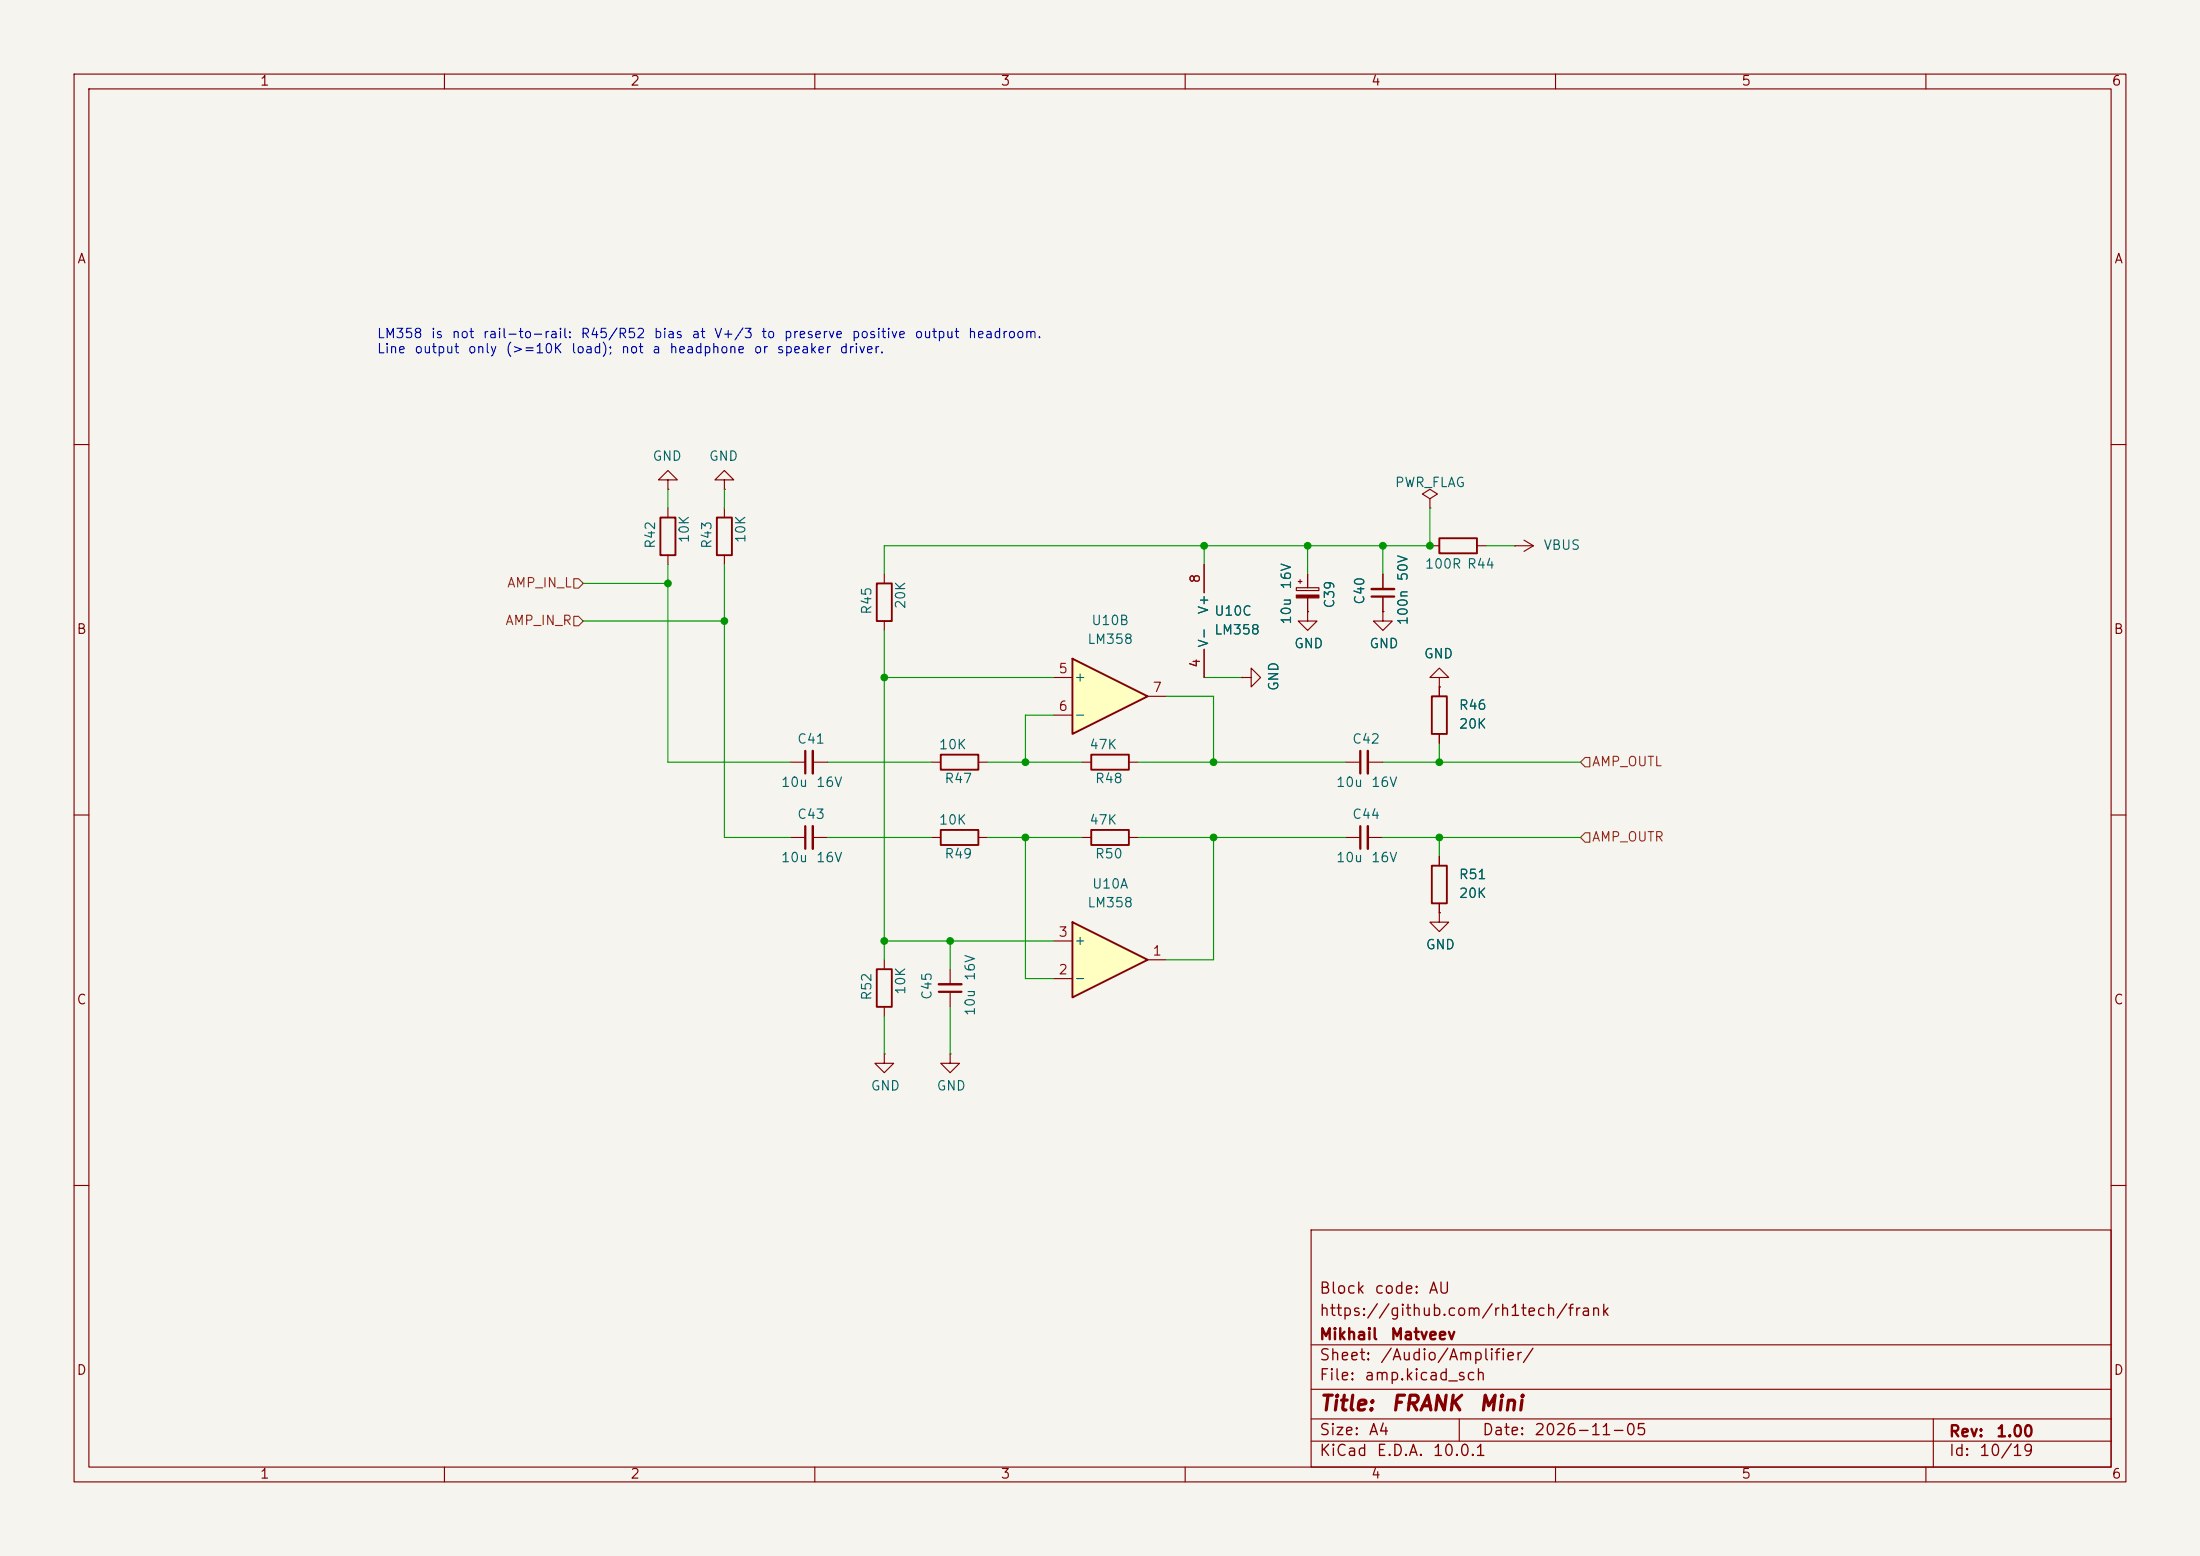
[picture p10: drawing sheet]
<svg xmlns="http://www.w3.org/2000/svg" width="297mm" height="210mm" viewBox="0 0 297 210" stroke-linecap="round" stroke-linejoin="round" font-family="sans-serif">
<path d="M0 0h297v210h-297z" fill="#f5f4ef" stroke="#f5f4ef" stroke-width=".14"/>
<g fill="none" stroke="#840000" stroke-width=".15">
<path d="M10 10h277v190h-277zM12 12h273v186h-273zM60 10v2M110 10v2M160 10v2M210 10v2M260 10v2M10 60h2M119.4 77.5v1.2M285 60h2M119.4 83.8v1.3M194.3 92.7v1.3"/>
<path d="M194.3 99.1v1.2M10 110h2M285 110h2M128.3 142.2v1.3h1.2l-1.2 1.3-1.3-1.3h1.3M128.3 142.2h.1M10 160h2M177 166h108v32h-108zM285 160h2M60 198v2M110 198v2M160 198v2M177 194.5h108"/>
<path d="M177 191.5h108M177 187.5h108M177 181.5h108M197 191.5v3M210 198v2M260 198v2M261 191.5v6.5"/>
</g>
<path d="M118.4 78.7h2v5.1h-2zM193.3 94h2v5.1h-2z" fill="none" stroke="#840000" stroke-width=".25"/>
<path d="M144.8 88.9l10.1 5.1-10.1 5.1z" fill="#ffffc2"/>
<path d="M89.2 69.9h2v5h-2zM96.8 69.9h2v5h-2zM144.8 88.9l10.1 5.1-10.1 5.1z" fill="none" stroke="#840000" stroke-width=".25"/>
<path d="M90.2 64.8h1.2l-1.2-1.3-1.3 1.3h1.3v1.2M90.2 66h.1M90.2 68.6v1.3M90.2 74.9v1.3M97.8 64.8h1.3l-1.3-1.3-1.3 1.3h1.3v1.2M97.8 66h.1M97.8 68.6v1.3M97.8 74.9v1.3M142.2 91.4h2.6M142.2 96.5h2.6M154.9 94h2.6" fill="none" stroke="#840000" stroke-width=".15"/>
<path d="M144.8 124.5l10.1 5-10.1 5.1z" fill="#ffffc2"/>
<path d="M194.3 72.6h5.1v2.1h-5.1zM127 112h5.1v2h-5.1zM127 101.9h5.1v2h-5.1zM147.3 112h5.1v2h-5.1zM147.3 101.9h5.1v2h-5.1zM193.3 116.8h2v5.1h-2zM118.4 130.8h2v5.1h-2zM144.8 124.5l10.1 5-10.1 5.1z" fill="none" stroke="#840000" stroke-width=".25"/>
<g fill="none" stroke="#840000" stroke-width=".15">
<path d="M162.6 76.2v3.8M175 79.3h3.1v.4h-3.1zM175.3 78.5h.5M175.5 78.2v.5M176.5 77.5v1.8M186.7 77.5v2M193 67.3l1.1-.6-1.1-.7-1 .7 1 .6v1.3M193 68.6h.1M193 73.7h1.3M199.4 73.7h1.3M204.5 73.7h.1M204.5 73.7h2.5"/>
<path d="M205.7 72.9l1.3 .8M207 73.7l-1.3 .7M162.6 87.6v3.8M167.6 91.4h1.3v-1.2l1.3 1.2-1.3 1.3v-1.3M167.6 91.4h.1M176.5 82.6v1.2h1.3l-1.3 1.3-1.2-1.3h1.2M176.5 82.6h.1M176.5 80.7v1.9M186.7 82.6v1.2h1.3l-1.3 1.3-1.3-1.3h1.3M186.7 82.6h.1M186.7 80.5v2.1M194.3 91.4h1.3l-1.3-1.2-1.3 1.2h1.3v1.3"/>
<path d="M194.3 92.7h.1M194.3 92.7v1.3M194.3 99.1v1.2M106.7 113h2M106.7 102.9h2M109.7 113h2.1M109.7 102.9h2.1M125.7 113h1.3M125.7 102.9h1.3M132.1 113h1.2M132.1 102.9h1.2M146 113h1.3"/>
<path d="M146 102.9h1.3M152.4 113h1.3M152.4 102.9h1.3M181.6 113h2M181.6 102.9h2M184.7 113h2M184.7 102.9h2M194.3 115.6v1.2M119.4 129.5v1.3M119.4 135.9v1.3M128.3 130.8v2M128.3 133.9v2"/>
<path d="M142.2 132.1h2.6M142.2 127h2.6M154.9 129.5h2.6M194.3 123.2v1.3h1.3l-1.3 1.2-1.3-1.2h1.3M194.3 123.2h.1M194.3 121.9v1.3M119.4 142.2v1.3h1.2l-1.2 1.3-1.3-1.3h1.3M119.4 142.2h.1"/>
</g>
<path d="M185.2 80.5h3M108.7 101.3v3.1M108.7 111.5v3.1M183.6 101.3v3.1M183.6 111.5v3.1M126.7 133.9h3.1" fill="none" stroke="#840000" stroke-width=".3"/>
<path d="M185.2 79.5h3M109.7 101.3v3.1M109.7 111.5v3.1M184.7 101.3v3.1M184.7 111.5v3.1M126.7 132.8h3.1" fill="none" stroke="#840000" stroke-width=".33"/>
<path d="M175 80.3h3.1v.4h-3.1z" fill="#840000" stroke="#840000" stroke-width=".15"/>
<path d="M77.5 78.1h.6l.6 .6-.6 .7h-.6zM77.5 83.2h.6l.6 .6-.6 .7h-.6zM214 112.4h.6v1.3h-.6l-.6-.7zM214 102.2h.6v1.3h-.6l-.6-.6z" fill="none" stroke="#725600" stroke-width=".15"/>
<g fill="none" stroke="#009600" stroke-width=".15">
<path d="M78.7 78.7h11.5M90.2 66v2.6M90.2 76.2v26.7h16.5M97.8 76.2v36.8h8.9M97.8 66v2.6M162.6 73.7v2.5M176.5 73.7v3.8M186.7 73.7v3.8M193 68.6v5.1h-73.6v3.8M200.7 73.7h3.8M78.7 83.8h19.1M119.4 91.4h22.8"/>
<path d="M119.4 85.1v44.4M142.2 96.5h-3.8v6.4M157.5 94h6.3v8.9M162.6 91.4h5M111.8 113h13.9M111.8 102.9h13.9M133.3 113h12.7M133.3 102.9h12.7M138.4 113v19.1h3.8M153.7 113h27.9M153.7 102.9h27.9M163.8 113v16.5h-6.3"/>
<path d="M186.7 113h26.7M186.7 102.9h26.7M194.3 100.3v2.6M194.3 113v2.6M119.4 127h22.8M119.4 137.2v5M128.3 127v3.8M128.3 135.9v6.3"/>
</g>
<g fill="#009600" stroke="#009600" stroke-width=".14">
<circle cx="119.4" cy="91.4" r=".46"/>
<circle cx="97.8" cy="83.8" r=".46"/>
<circle cx="90.2" cy="78.7" r=".46"/>
<circle cx="163.8" cy="102.9" r=".46"/>
<circle cx="163.8" cy="113" r=".46"/>
<circle cx="194.3" cy="113" r=".46"/>
<circle cx="194.3" cy="102.9" r=".46"/>
<circle cx="162.6" cy="73.7" r=".46"/>
<circle cx="193" cy="73.7" r=".46"/>
<circle cx="176.5" cy="73.7" r=".46"/>
<circle cx="186.7" cy="73.7" r=".46"/>
<circle cx="119.4" cy="127" r=".46"/>
<circle cx="138.4" cy="102.9" r=".46"/>
<circle cx="138.4" cy="113" r=".46"/>
<circle cx="128.3" cy="127" r=".46"/>
</g>
<g font-size="2" fill="#840000">
<text x="178" y="190.9">Title:</text>
<text x="187.7" y="190.9">FRANK</text>
<text x="199.5" y="190.9">Mini</text>
</g>
<g font-size="1.5" fill="#840000">
<text x="178" y="178">https://github.com/rh1tech/frank</text>
<text x="178" y="175">Block</text>
<text x="185.4" y="175">code:</text>
<text x="192.7" y="175">AU</text>
<text x="178" y="184">Sheet:</text>
<text x="178" y="181.2">Mikhail</text>
<text x="186.2" y="184">/Audio/Amplifier/</text>
<text x="187.6" y="181.2">Matveev</text>
<text x="178" y="186.7">File:</text>
<text x="184.1" y="186.7">amp.kicad_sch</text>
<text x="178" y="196.9">KiCad</text>
<text x="178" y="194.1">Size:</text>
<text x="184.7" y="194.1">A4</text>
<text x="185.7" y="196.9">E.D.A.</text>
<text x="193.3" y="196.9">10.0.1</text>
<text x="200" y="194.1">Date:</text>
<text x="207" y="194.1">2026-11-05</text>
<text x="263" y="194.3">Rev:</text>
<text x="263" y="196.9">Id:</text>
<text x="267.1" y="196.9">10/19</text>
<text x="269.4" y="194.3">1.00</text>
</g>
<g font-size="1.3" fill="#840000">
<text x="35" y="11.9">1</text>
<text x="85" y="11.9">2</text>
<text x="135" y="11.9">3</text>
<text x="185" y="11.9">4</text>
<text x="235" y="11.9">5</text>
<text x="285" y="11.9">6</text>
<text x="10.3" y="35.9">A</text>
<text x="285.3" y="35.9">A</text>
<text x="10.3" y="85.9">B</text>
<text x="285.3" y="85.9">B</text>
<text x="10.3" y="135.9">C</text>
<text x="285.3" y="135.9">C</text>
<text x="10.3" y="185.9">D</text>
<text x="285.3" y="185.9">D</text>
<text x="35" y="199.9">1</text>
<text x="85" y="199.9">2</text>
<text x="135" y="199.9">3</text>
<text x="185" y="199.9">4</text>
<text x="235" y="199.9">5</text>
<text x="285" y="199.9">6</text>
</g>
<g font-size="1.3" fill="#0000c2">
<text x="50.8" y="46">LM358</text>
<text x="58.1" y="46">is</text>
<text x="60.9" y="46">not</text>
<text x="65.1" y="46">rail-to-rail:</text>
<text x="78.3" y="46">R45/R52</text>
<text x="88.2" y="46">bias</text>
<text x="93.3" y="46">at</text>
<text x="96.3" y="46">V+/3</text>
<text x="102.7" y="46">to</text>
<text x="105.7" y="46">preserve</text>
<text x="114.9" y="46">positive</text>
<text x="123.4" y="46">output</text>
<text x="130.6" y="46">headroom.</text>
<text x="50.8" y="48">Line</text>
<text x="55.8" y="48">output</text>
<text x="63.1" y="48">only</text>
<text x="68.2" y="48">(&gt;=10K</text>
<text x="77" y="48">load);</text>
<text x="83.7" y="48">not</text>
<text x="87.9" y="48">a</text>
<text x="90.3" y="48">headphone</text>
<text x="101.7" y="48">or</text>
<text x="104.8" y="48">speaker</text>
<text x="113.2" y="48">driver.</text>
</g>
<g font-size="1.3" fill="#006464">
<text x="88" y="62.5">GND</text>
<text x="95.6" y="62.5">GND</text>
<text x="188.2" y="66.1">PWR_FLAG</text>
<text x="88.7" y="74.2" transform="rotate(-90 88.7 74.2)">R42</text>
<text x="93.3" y="73.4" transform="rotate(-90 93.3 73.4)">10K</text>
<text x="96.4" y="74.2" transform="rotate(-90 96.4 74.2)">R43</text>
<text x="100.9" y="73.4" transform="rotate(-90 100.9 73.4)">10K</text>
<text x="192.3" y="77.1">100R R44</text>
<text x="208.3" y="74.5">VBUS</text>
<text x="118" y="83" transform="rotate(-90 118 83)">R45</text>
<text x="122.5" y="82.3" transform="rotate(-90 122.5 82.3)">20K</text>
<text x="163.4" y="83" transform="rotate(-90 163.4 83)">V+</text>
<text x="163.8" y="83.4">U10C</text>
<text x="174.6" y="79.6" transform="rotate(-90 174.6 79.6)">16V</text>
<text x="180.4" y="82.2" transform="rotate(-90 180.4 82.2)">C39</text>
<text x="184.5" y="81.7" transform="rotate(-90 184.5 81.7)">C40</text>
<text x="190.3" y="78.5" transform="rotate(-90 190.3 78.5)">50V</text>
<text x="146.7" y="87.2">LM358</text>
<text x="147.2" y="84.7">U10B</text>
<text x="163.4" y="87.5" transform="rotate(-90 163.4 87.5)">V-</text>
<text x="163.8" y="86">LM358</text>
<text x="174.6" y="84.4" transform="rotate(-90 174.6 84.4)">10u</text>
<text x="174.6" y="87.8">GND</text>
<text x="184.8" y="87.8">GND</text>
<text x="190.3" y="84.5" transform="rotate(-90 190.3 84.5)">100n</text>
<text x="192.1" y="89.2">GND</text>
<text x="144.9" y="92.3">+</text>
<text x="172.9" y="93.3" transform="rotate(-90 172.9 93.3)">GND</text>
<text x="107.5" y="100.7">C41</text>
<text x="126.7" y="101.4">10K</text>
<text x="144.9" y="97.4">-</text>
<text x="147" y="101.4">47K</text>
<text x="182.5" y="100.7">C42</text>
<text x="196.9" y="96.1">R46</text>
<text x="196.9" y="98.7">20K</text>
<text x="105.4" y="106.5">10u</text>
<text x="110.1" y="106.5">16V</text>
<text x="127.4" y="106">R47</text>
<text x="147.7" y="106">R48</text>
<text x="180.3" y="106.5">10u</text>
<text x="185" y="106.5">16V</text>
<text x="107.5" y="110.8">C43</text>
<text x="126.7" y="111.6">10K</text>
<text x="147" y="111.6">47K</text>
<text x="182.5" y="110.8">C44</text>
<text x="105.4" y="116.7">10u</text>
<text x="110.1" y="116.7">16V</text>
<text x="127.4" y="116.2">R49</text>
<text x="147.7" y="116.2">R50</text>
<text x="180.3" y="116.7">10u</text>
<text x="185" y="116.7">16V</text>
<text x="196.9" y="119">R51</text>
<text x="146.7" y="122.8">LM358</text>
<text x="147.3" y="120.2">U10A</text>
<text x="196.9" y="121.5">20K</text>
<text x="144.9" y="127.9">+</text>
<text x="192.4" y="128.4">GND</text>
<text x="118" y="135.1" transform="rotate(-90 118 135.1)">R52</text>
<text x="122.5" y="134.4" transform="rotate(-90 122.5 134.4)">10K</text>
<text x="126.1" y="135" transform="rotate(-90 126.1 135)">C45</text>
<text x="131.9" y="137.2" transform="rotate(-90 131.9 137.2)">10u</text>
<text x="131.9" y="132.5" transform="rotate(-90 131.9 132.5)">16V</text>
<text x="144.9" y="132.9">-</text>
<text x="117.5" y="147.5">GND</text>
<text x="126.4" y="147.5">GND</text>
</g>
<g font-size="1.3" fill="#725600">
<text x="68.4" y="79.6">AMP_IN_L</text>
<text x="68.1" y="84.7">AMP_IN_R</text>
<text x="214.8" y="103.7">AMP_OUTL</text>
<text x="214.8" y="113.9">AMP_OUTR</text>
</g>
<g font-size="1.3" fill="#a90000">
<text x="162.3" y="78.8" transform="rotate(-90 162.3 78.8)">8</text>
<text x="142.8" y="91.2">5</text>
<text x="155.5" y="93.7">7</text>
<text x="162.3" y="90.2" transform="rotate(-90 162.3 90.2)">4</text>
<text x="142.8" y="96.3">6</text>
<text x="142.8" y="131.8">2</text>
<text x="142.8" y="126.7">3</text>
<text x="155.5" y="129.3">1</text>
</g>
</svg>
